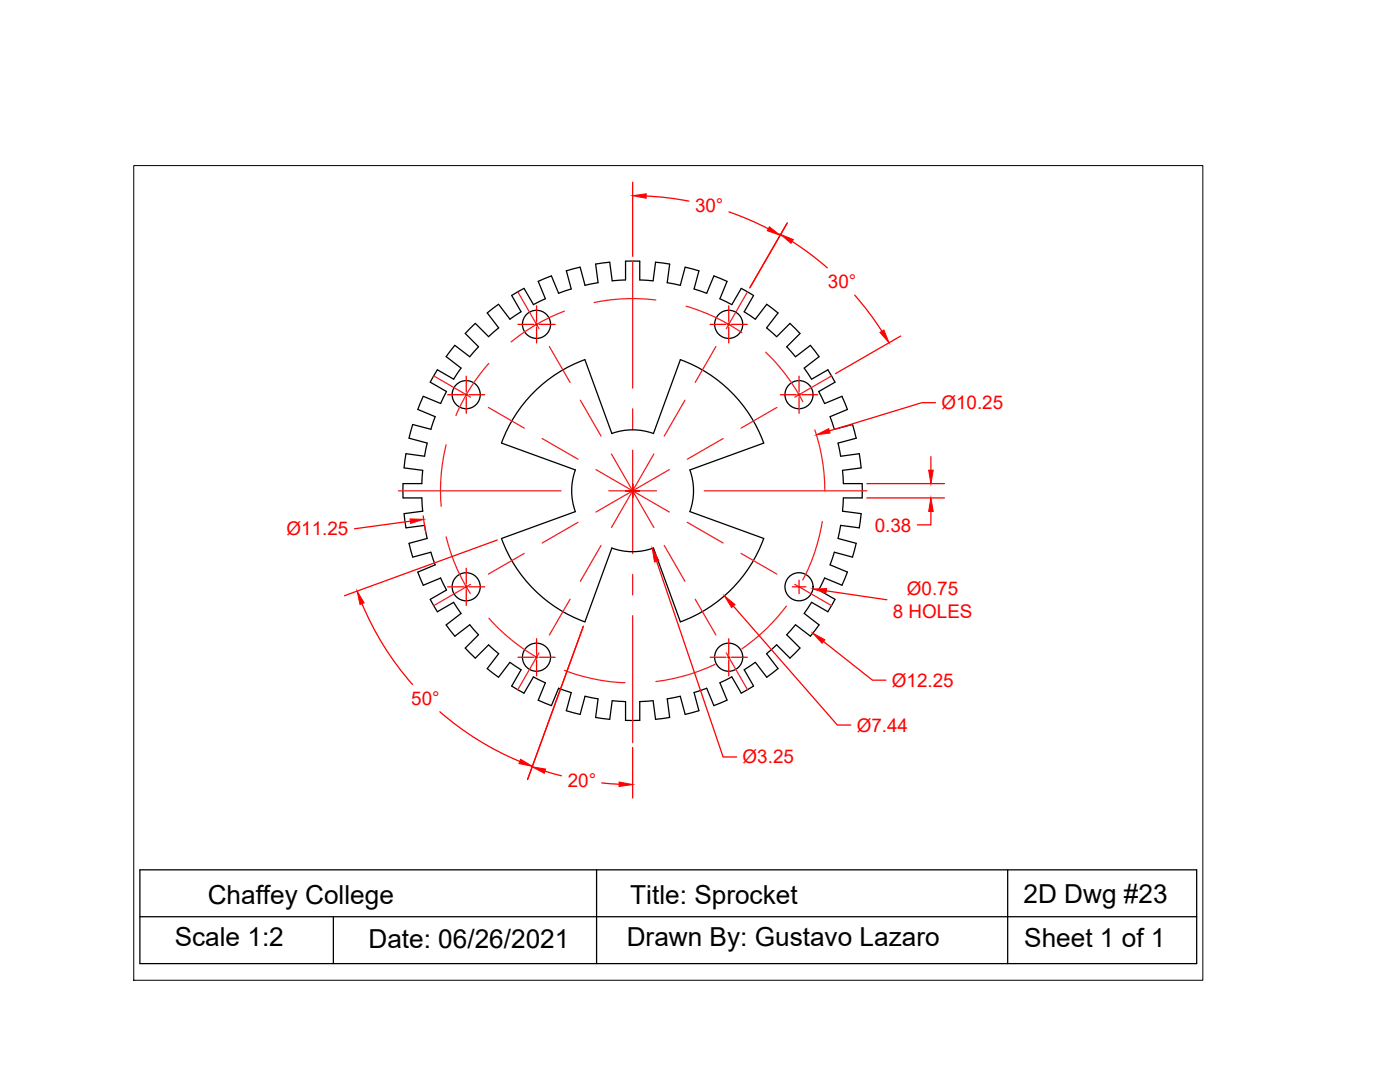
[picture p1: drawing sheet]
<svg xmlns="http://www.w3.org/2000/svg" width="279mm" height="216mm" viewBox="0 0 279 216" stroke-linecap="round" stroke-linejoin="round" font-family="sans-serif">
<!-- layer: 0 -->
<g fill="none" stroke="#000" stroke-width=".25">
<path d="M104.6 57.5l-2.5 1.5 1.9 3.2-2.2 1.5-2.3-3-2.3 1.7 2.3 3-2 1.8M107.4 56.2l1.4 3.4-2.4 1.2-1.8-3.2M110 55.1l-2.6 1M115.8 53.3l-2.8 .7 1 3.7-2.5 .8-1.5-3.4M118.9 52.7l.4 3.7-2.6 .5-.9-3.6M124.8 52.1h2.9M124.8 52.1v3.8l-2.6 .1-.5-3.7-2.8 .4M127.7 52.1v3.8l2.6 .1 .5-3.7 1.4 .2 1.4 .2-.4 3.7 2.6 .5 .9-3.6M136.7 53.3l2.8 .7-1 3.7 2.5 .8 1.5-3.4M142.5 55.1l2.6 1M145.1 56.2l-1.4 3.4M147.9 57.5l2.5 1.5-1.9 3.2 2.2 1.5 2.3-3 2.3 1.7-2.3 3 2 1.8"/>
<path d="M147.9 57.6l-1.8 3.2-2.4-1.2M85.9 76.3l3.2 1.8-1.2 2.4M87.3 73.8l-1.4 2.5M87.3 73.8l3.3 1.9M90.8 68.9l-1.8 2.3 3 2.2-1.5 2.3M94.9 64.5l-2 2 2.6 2.7-1.8 2-2.9-2.3M94.9 64.5l2.6 2.7M116.7 71.8a27.8 27.8 0 0 0-16.6 16.6l14.7 5.4M116.7 71.8l5.4 14.7a12.2 12.2 0 0 1 8.3 0l5.4-14.7M135.8 71.8a27.8 27.8 0 0 1 16.6 16.6l-14.7 5.4M157.6 64.5l2.1 2-2.7 2.7 1.8 2 2.9-2.3 1.8 2.3-3 2.2 1.5 2.3M157.6 64.5l-2.6 2.7"/>
<path d="M165.2 73.8l1.4 2.5M165.2 73.8l-3.2 1.9M166.6 76.3l-3.2 1.8 1.2 2.4 3.4-1.4 1.1 2.6-3.4 1.4M80.4 96.5v2.9M80.5 96.5h3.7M80.5 99.4h3.7M80.7 93.4l3.7 .4-.2 2.7M81 90.5l-.4 2.9M81 90.5l3.7 .5M83.4 81.7l3.4 1.4-.8 2.6M84.2 99.3l.2 2.7M86 85.7l-3.6-1-.7 2.3-.1 .4 3.6 1-.5 2.6"/>
<path d="M87.9 80.5l-3.4-1.4-1.1 2.6M114.8 93.8a12.2 12.2 0 0 0 0 8.3M137.7 93.8a12.2 12.2 0 0 1 0 8.3M165.7 83.1l.8 2.6M166.5 85.7l3.6-1 .8 2.7-3.7 1 .6 2.6M171.5 90.5l.4 2.9M171.5 90.5l-3.7 .5M171.9 93.4l-3.8 .4 .2 2.7h3.8v1.4v1.5l-3.8-.1-.2 2.7M80.6 102.5l.4 2.8 3.7-.5 .5 2.6-3.6 1 .8 2.8 3.6-1M83.4 114.1l1.1 2.7 3.4-1.5M84.4 102l-3.7 .5M86 110.2l.8 2.5-3.4 1.5"/>
<path d="M87.9 115.3l1.2 2.4-3.2 1.9 1.4 2.5M100.1 107.5a27.8 27.8 0 0 0 16.6 16.6l5.4-14.8a12 12 0 0 0 8.3 .1l5.4 14.7M114.8 102.1l-14.7 5.3M137.7 102.1l14.7 5.3M152.4 107.5a27.8 27.8 0 0 1-16.6 16.6M165.7 112.7l3.4 1.4-1.1 2.7-3.4-1.5-1.2 2.4 3.2 1.9-1.4 2.5M166.5 110.2l-.8 2.5M168.1 102l3.8 .5M171.9 102.5l-.4 2.8-3.7-.5-.6 2.6 3.7 1-.8 2.8-3.6-1M90.5 120.2l1.5 2.2-3 2.3 1.8 2.2M90.6 120.2l-3.3 1.9M90.8 126.9l2.9-2.2 1.8 2-2.6 2.6 2 2 2.6-2.6 2 1.7-2.3 3 2.3 1.7"/>
<path d="M99.5 135.1l2.3-2.9 2.2 1.4-1.9 3.3 2.5 1.4 1.9-3.2 2.3 1.1-1.4 3.5 2.6 1.1M111.5 137.3l2.5 .9-1 3.6 2.8 .7M111.5 137.3l-1.5 3.5M122.2 139.8l2.6 .2v3.7l1.4 .1 1.5-.1v-3.7l2.6-.2M122.2 139.8l-.5 3.7-2.8-.3M141 137.3l1.5 3.5M141 137.3l-2.5 .9 1 3.6-2.3 .6-.5 .1-.9-3.6-2.7 .5 .5 3.8-2.8 .3-.5-3.7M143.7 136.2l1.4 3.5-2.6 1.1M153 135.1l-2.3-2.9-2.2 1.4 1.9 3.3-1.2 .7-1.3 .7-1.8-3.2-2.4 1.1M155 128.7l-2 1.7 2.3 3-2.3 1.7M165.2 122.1l-3.2-1.9-1.5 2.2 3 2.3-1.8 2.2-2.9-2.2-1.8 2 2.7 2.6-2.1 2-2.6-2.6M115.8 142.5l.9-3.6 2.6 .5-.4 3.8"/>
<path d="M27.9 173.6h210.9v18.7h-210.9zM119.1 173.6v18.7M201.1 173.6v18.7M27.9 182.9h210.9M66.5 182.9v9.4"/>
<circle cx="93" cy="78.8" r="2.8"/>
<circle cx="107.1" cy="64.7" r="2.8"/>
<circle cx="145.4" cy="64.7" r="2.8"/>
<circle cx="159.5" cy="78.8" r="2.8"/>
<circle cx="93" cy="117.1" r="2.8"/>
<circle cx="159.5" cy="117.1" r="2.8"/>
<circle cx="107.1" cy="131.1" r="2.8"/>
<circle cx="145.4" cy="131.1" r="2.8"/>
</g>
<g fill="none" stroke="#ed1f24" stroke-width=".25">
<path d="M103.3 58.2l4.3 7.4M126.3 52.1v25.3M130.9 59.9a37.5 37.5 0 0 0-12.3 .5M149.2 58.2l-4.3 7.4M86.6 75l7.3 4.2M97.6 72.5a37.6 37.6 0 0 0-6.6 10.4M109.6 69.2l4.2 7.1M112.6 62.1a38.1 38.1 0 0 0-10.6 6.1M115.8 79.9l4.2 7.1M136.7 79.9l-4.1 7.1M136.9 61.1a37.7 37.7 0 0 1 11.1 5.3M142.9 69.2l-4.2 7.1"/>
<path d="M152.8 70.3a38.4 38.4 0 0 1 7.4 9.8M165.9 75l-7.3 4.2M79.5 97.9h32.5M89 88.8a37.3 37.3 0 0 0-.9 12.2M97.5 81.3l7.1 4.1M108.2 87.5l7.2 4.1M118.9 93.7l14.7 8.5M121.5 97.9h9.5M122 90.6l4.3 7.3M126.3 81.6v4.1M126.3 89.8v20.7M126.3 97.9l4.2 7.4"/>
<path d="M126.3 97.9l-4.3 7.4M130.5 90.6l-4.2 7.3M133.6 93.7l-14.7 8.5M140.5 97.9h32.5M144.3 87.5l-7.1 4.1M155 81.3l-7.1 4.1M162.6 85.8a38 38 0 0 1 2 12.1M89 107.1a37.7 37.7 0 0 0 4.9 11.3M93.9 116.6l-7.3 4.2M104.6 110.4l-7.1 4.2M113.8 119.6l-4.2 7.1M115.4 104.2l-7.2 4.2"/>
<path d="M120 108.8l-4.2 7.2M126.3 114.6v4.1M132.6 108.8l4.1 7.2M137.2 104.2l7.1 4.2M138.7 119.6l4.2 7.1M147.9 110.4l7.1 4.2M158.6 116.6l7.3 4.2M164.1 104.1a37.1 37.1 0 0 1-3.9 11.6M97.6 123.4a38.3 38.3 0 0 0 9.5 7.7M107.6 130.3l-4.3 7.3M112.7 133.8a37.4 37.4 0 0 0 12 2.4M126.3 122.9v25.3"/>
<path d="M142.7 132.6a37.7 37.7 0 0 1-11.8 3.4M144.9 130.3l4.3 7.3M156.9 120.9a37.8 37.8 0 0 1-8.8 8.6"/>
</g>
<g fill="none" stroke="#f00" stroke-width=".25">
<path d="M126.3 36.4v14.8M128.9 39.1l4.8 .4 3.8 .6M145.5 42.3l4.4 1.7 3.4 1.6M157.1 44.5l-7.5 12.9M158.1 48.2l4 2.8 3 2.4M170.6 58.9l2.8 3.5 2.6 3.7M89.3 78.8h3.2M92.8 78.8h.5M93 75.1v3.1M93 78.5v.5M93 79.3v3.2M93.6 78.8h3.2"/>
<path d="M103.4 64.7h3.1M106.8 64.7h.6M107.1 61v3.2M107.1 64.4v.6M107.1 65.3v3.1M107.7 64.7h3.1M141.7 64.7h3.2M145.2 64.7h.5M145.4 61v3.2M145.4 64.4v.6M145.4 65.3v3.1M146 64.7h3.1"/>
<path d="M155.8 78.8h3.1M159.2 78.8h.5M159.5 75.1v3.1M159.5 78.5v.5M159.5 79.3v3.2M160 78.8h3.2M179.7 67.1l-12.9 7.4M124.9 97.9h2.7M126.3 96.6v2.7M173 96.5h15.5M173 99.4h15.5M185.8 91.1v2.7"/>
<path d="M186.7 80.3h-2.7l-18.5 5.7M81.9 104l-11.2 1.5M84.5 102.9l.5 3.4M89.3 117.1h3.2M92.8 117.1h.5M93 113.4v3.1M93 116.8v.6M93 117.7v3.1M93.6 117.1h3.2M99.2 107.8l-30.5 11.1M131 112l13.3 39h2.7M158.1 117.1h2.7"/>
<path d="M159.5 115.8v2.6M164.9 117.9l12.1 1.8M185.8 102v2.7h-2.7M72.2 120.4a58.5 58.5 0 0 0 10.1 16.2M103.4 131.1h3.1M106.8 131.1h.6M107.1 127.4v3.2M107.1 130.9v.5M107.1 131.7v3.2M107.7 131.1h3.1M116.4 125l-11.1 30.6M141.7 131.1h3.2"/>
<path d="M145.2 131.1h.5M145.4 127.4v3.2M145.4 130.9v.5M145.4 131.7v3.2M146 131.1h3.1M146.3 120.9l20.8 23.8h2.7M164.3 128l9.8 7.7h2.7M87.8 142a58.5 58.5 0 0 0 15.9 9.9M108.7 153.9l3.4 .9M120.1 156.2l3.5 .3M126.3 149.1v10.1"/>
</g>
<g fill="#f00" stroke="#f00" stroke-width=".2">
<path d="M185.3 93.8h.9l-.4 2.7z"/>
<path d="M185.8 99.4l.4 2.6h-.9z"/>
<path d="M162.9 86.8l2.5-1.3 .3 .9z"/>
<path d="M162.2 117.5h2.8l-.2 .8z"/>
<path d="M162.2 126.3l2.4 1.4-.5 .7z"/>
<path d="M130.2 109.4l1.3 2.4-.9 .3z"/>
<path d="M81.8 103.5l2.8 .1-2.6 .8z"/>
<path d="M71.3 117.9l1.4 2.4-.9 .3z"/>
<path d="M103.9 151.5l2.3 1.4-2.6-.5z"/>
<path d="M106.2 153l2.7 .5-.3 .8z"/>
<path d="M123.6 156l2.7 .5-2.8 .4z"/>
<path d="M175.6 66.3l.8-.5 1 2.6z"/>
<path d="M155.8 46.8l2.5 1-.4 .8z"/>
<path d="M153.5 45.3l2.2 1.6-2.6-.9z"/>
<path d="M126.3 39.1l2.7-.4-.1 .9z"/>
<path d="M144.6 118.9l2.1 1.7-.7 .6z"/>
</g>
<path d="M26.7 33h213.4v162.6h-213.4z" fill="none" stroke="#000" stroke-width=".2"/>
<g font-size="5.2">
<text x="41.4" y="180.4">Chaffey College</text>
<text x="125.8" y="180.4">Title: Sprocket</text>
<text x="204.3" y="180.2">2D Dwg #23</text>
<text x="34.9" y="188.7">Scale 1:2</text>
<text x="73.5" y="189.2">Date: 06/26/2021</text>
<text x="125.1" y="188.7">Drawn By: Gustavo Lazaro</text>
<text x="204.4" y="189">Sheet 1 of 1</text>
</g>
<g font-size="3.8" fill="#f00">
<text x="138.7" y="42.4">30°</text>
<text x="165.2" y="57.5">30°</text>
<text x="187.9" y="81.6">Ø10.25</text>
<text x="57.2" y="106.8">Ø11.25</text>
<text x="174.6" y="106.1">0.38</text>
<text x="181" y="118.7">Ø0.75</text>
<text x="178.2" y="123.3">8 HOLES</text>
<text x="178" y="137">Ø12.25</text>
<text x="82.1" y="140.6">50°</text>
<text x="171" y="146">Ø7.44</text>
<text x="148.2" y="152.3">Ø3.25</text>
<text x="113.3" y="157">20°</text>
</g>
</svg>
